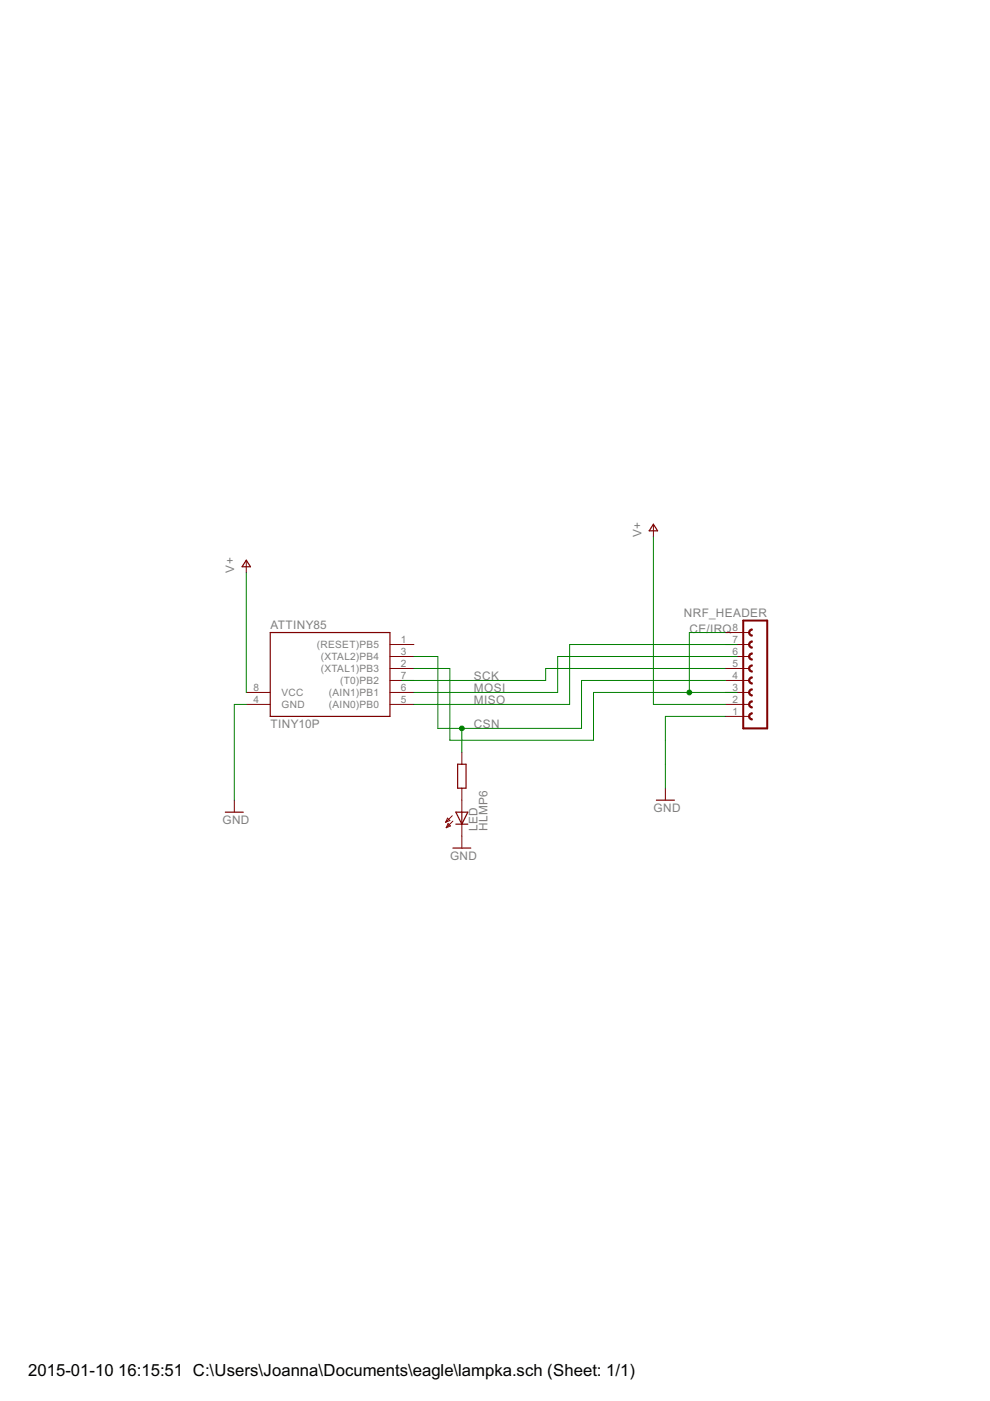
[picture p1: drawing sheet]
<?xml version="1.0" encoding="utf-8"?>
<!DOCTYPE eagle SYSTEM "eagle.dtd">
<eagle version="7.2.0">
<drawing>
<settings>
<setting alwaysvectorfont="no"/>
<setting verticaltext="up"/>
</settings>
<grid distance="0.1" unitdist="inch" unit="inch" style="lines" multiple="1" display="yes" altdistance="0.01" altunitdist="inch" altunit="inch"/>
<schematic xreflabel="%F%N/%S.%C%R" xrefpart="/%S.%C%R">
<libraries>
<library name="atmel">
<symbols>
<symbol name="6-I/O-1">
<wire x1="12.7" y1="-7.62" x2="-12.7" y2="-7.62" width="0.254" layer="94"/>
<wire x1="-12.7" y1="-7.62" x2="-12.7" y2="10.16" width="0.254" layer="94"/>
<wire x1="-12.7" y1="10.16" x2="12.7" y2="10.16" width="0.254" layer="94"/>
<wire x1="12.7" y1="10.16" x2="12.7" y2="-7.62" width="0.254" layer="94"/>
<text x="-12.7" y="10.922" size="1.778" layer="95">&gt;NAME</text>
<text x="-12.7" y="-10.16" size="1.778" layer="96">&gt;VALUE</text>
<pin name="(XTAL2)PB4" x="17.78" y="5.08" length="middle" rot="R180"/>
<pin name="(XTAL1)PB3" x="17.78" y="2.54" length="middle" rot="R180"/>
<pin name="(RESET)PB5" x="17.78" y="7.62" length="middle" rot="R180"/>
<pin name="(T0)PB2" x="17.78" y="0" length="middle" rot="R180"/>
<pin name="(AIN1)PB1" x="17.78" y="-2.54" length="middle" rot="R180"/>
<pin name="(AIN0)PB0" x="17.78" y="-5.08" length="middle" rot="R180"/>
<pin name="VCC" x="-17.78" y="-2.54" length="middle" direction="pwr"/>
<pin name="GND" x="-17.78" y="-5.08" length="middle" direction="pwr"/>
</symbol>
</symbols>
<devicesets>
<deviceset name="TINY10" prefix="IC">
<gates>
<gate name="G$1" symbol="6-I/O-1" x="0" y="0"/>
</gates>
<devices>
<device name="P" package="DIL08">
<connects>
<connect gate="G$1" pin="(AIN0)PB0" pad="5"/>
<connect gate="G$1" pin="(AIN1)PB1" pad="6"/>
<connect gate="G$1" pin="(RESET)PB5" pad="1"/>
<connect gate="G$1" pin="(T0)PB2" pad="7"/>
<connect gate="G$1" pin="(XTAL1)PB3" pad="2"/>
<connect gate="G$1" pin="(XTAL2)PB4" pad="3"/>
<connect gate="G$1" pin="GND" pad="4"/>
<connect gate="G$1" pin="VCC" pad="8"/>
</connects>
<technologies>
<technology name="">
<attribute name="MF" value="" constant="no"/>
<attribute name="MPN" value="" constant="no"/>
<attribute name="OC_FARNELL" value="unknown" constant="no"/>
<attribute name="OC_NEWARK" value="unknown" constant="no"/>
</technology>
</technologies>
</device>
<device name="S" package="SOIC8">
<connects>
<connect gate="G$1" pin="(AIN0)PB0" pad="5"/>
<connect gate="G$1" pin="(AIN1)PB1" pad="6"/>
<connect gate="G$1" pin="(RESET)PB5" pad="1"/>
<connect gate="G$1" pin="(T0)PB2" pad="7"/>
<connect gate="G$1" pin="(XTAL1)PB3" pad="2"/>
<connect gate="G$1" pin="(XTAL2)PB4" pad="3"/>
<connect gate="G$1" pin="GND" pad="4"/>
<connect gate="G$1" pin="VCC" pad="8"/>
</connects>
<technologies>
<technology name="">
<attribute name="MF" value="" constant="no"/>
<attribute name="MPN" value="" constant="no"/>
<attribute name="OC_FARNELL" value="unknown" constant="no"/>
<attribute name="OC_NEWARK" value="unknown" constant="no"/>
</technology>
</technologies>
</device>
</devices>
</deviceset>
</devicesets>
</library>
<library name="supply1">
<symbols>
<symbol name="V+">
<wire x1="0.889" y1="-1.27" x2="0" y2="0.127" width="0.254" layer="94"/>
<wire x1="0" y1="0.127" x2="-0.889" y2="-1.27" width="0.254" layer="94"/>
<wire x1="-0.889" y1="-1.27" x2="0.889" y2="-1.27" width="0.254" layer="94"/>
<text x="-2.54" y="-2.54" size="1.778" layer="96" rot="R90">&gt;VALUE</text>
<pin name="V+" x="0" y="-2.54" visible="off" length="short" direction="sup" rot="R90"/>
</symbol>
<symbol name="GND">
<wire x1="-1.905" y1="0" x2="1.905" y2="0" width="0.254" layer="94"/>
<text x="-2.54" y="-2.54" size="1.778" layer="96">&gt;VALUE</text>
<pin name="GND" x="0" y="2.54" visible="off" length="short" direction="sup" rot="R270"/>
</symbol>
</symbols>
<devicesets>
<deviceset name="V+" prefix="P+">
<gates>
<gate name="1" symbol="V+" x="0" y="0"/>
</gates>
<devices>
<device name="">
<technologies>
<technology name=""/>
</technologies>
</device>
</devices>
</deviceset>
<deviceset name="GND" prefix="GND">
<gates>
<gate name="1" symbol="GND" x="0" y="0"/>
</gates>
<devices>
<device name="">
<technologies>
<technology name=""/>
</technologies>
</device>
</devices>
</deviceset>
</devicesets>
</library>
<library name="con-lsta">
<symbols>
<symbol name="FE08-1">
<wire x1="3.81" y1="-10.16" x2="-1.27" y2="-10.16" width="0.4064" layer="94"/>
<wire x1="1.905" y1="-1.905" x2="1.905" y2="-3.175" width="0.254" layer="94" curve="-180" cap="flat"/>
<wire x1="1.905" y1="-4.445" x2="1.905" y2="-5.715" width="0.254" layer="94" curve="-180" cap="flat"/>
<wire x1="1.905" y1="-6.985" x2="1.905" y2="-8.255" width="0.254" layer="94" curve="-180" cap="flat"/>
<wire x1="1.905" y1="3.175" x2="1.905" y2="1.905" width="0.254" layer="94" curve="-180" cap="flat"/>
<wire x1="1.905" y1="0.635" x2="1.905" y2="-0.635" width="0.254" layer="94" curve="-180" cap="flat"/>
<wire x1="1.905" y1="10.795" x2="1.905" y2="9.525" width="0.254" layer="94" curve="-180" cap="flat"/>
<wire x1="1.905" y1="8.255" x2="1.905" y2="6.985" width="0.254" layer="94" curve="-180" cap="flat"/>
<wire x1="1.905" y1="5.715" x2="1.905" y2="4.445" width="0.254" layer="94" curve="-180" cap="flat"/>
<wire x1="-1.27" y1="12.7" x2="-1.27" y2="-10.16" width="0.4064" layer="94"/>
<wire x1="3.81" y1="-10.16" x2="3.81" y2="12.7" width="0.4064" layer="94"/>
<wire x1="-1.27" y1="12.7" x2="3.81" y2="12.7" width="0.4064" layer="94"/>
<text x="-1.27" y="-12.7" size="1.778" layer="96">&gt;VALUE</text>
<text x="-1.27" y="13.462" size="1.778" layer="95">&gt;NAME</text>
<pin name="1" x="7.62" y="-7.62" visible="pad" length="middle" direction="pas" swaplevel="1" rot="R180"/>
<pin name="2" x="7.62" y="-5.08" visible="pad" length="middle" direction="pas" swaplevel="1" rot="R180"/>
<pin name="3" x="7.62" y="-2.54" visible="pad" length="middle" direction="pas" swaplevel="1" rot="R180"/>
<pin name="4" x="7.62" y="0" visible="pad" length="middle" direction="pas" swaplevel="1" rot="R180"/>
<pin name="5" x="7.62" y="2.54" visible="pad" length="middle" direction="pas" swaplevel="1" rot="R180"/>
<pin name="6" x="7.62" y="5.08" visible="pad" length="middle" direction="pas" swaplevel="1" rot="R180"/>
<pin name="7" x="7.62" y="7.62" visible="pad" length="middle" direction="pas" swaplevel="1" rot="R180"/>
<pin name="8" x="7.62" y="10.16" visible="pad" length="middle" direction="pas" swaplevel="1" rot="R180"/>
</symbol>
</symbols>
<devicesets>
<deviceset name="FE08-1" prefix="SV" uservalue="yes">
<gates>
<gate name="G$1" symbol="FE08-1" x="0" y="0"/>
</gates>
<devices>
<device name="" package="FE08">
<connects>
<connect gate="G$1" pin="1" pad="1"/>
<connect gate="G$1" pin="2" pad="2"/>
<connect gate="G$1" pin="3" pad="3"/>
<connect gate="G$1" pin="4" pad="4"/>
<connect gate="G$1" pin="5" pad="5"/>
<connect gate="G$1" pin="6" pad="6"/>
<connect gate="G$1" pin="7" pad="7"/>
<connect gate="G$1" pin="8" pad="8"/>
</connects>
<technologies>
<technology name="">
<attribute name="MF" value="" constant="no"/>
<attribute name="MPN" value="" constant="no"/>
<attribute name="OC_FARNELL" value="unknown" constant="no"/>
<attribute name="OC_NEWARK" value="unknown" constant="no"/>
</technology>
</technologies>
</device>
</devices>
</deviceset>
</devicesets>
</library>
<library name="display-hp">
<symbols>
<symbol name="LED">
<wire x1="1.27" y1="2.54" x2="0" y2="0" width="0.254" layer="94"/>
<wire x1="0" y1="0" x2="-1.27" y2="2.54" width="0.254" layer="94"/>
<wire x1="1.27" y1="0" x2="0" y2="0" width="0.254" layer="94"/>
<wire x1="0" y1="0" x2="-1.27" y2="0" width="0.254" layer="94"/>
<wire x1="1.27" y1="2.54" x2="0" y2="2.54" width="0.254" layer="94"/>
<wire x1="0" y1="5.08" x2="0" y2="2.54" width="0.1524" layer="94"/>
<wire x1="0" y1="2.54" x2="-1.27" y2="2.54" width="0.254" layer="94"/>
<wire x1="0" y1="2.54" x2="0" y2="0" width="0.254" layer="94"/>
<wire x1="-2.032" y1="1.778" x2="-3.429" y2="0.381" width="0.1524" layer="94"/>
<wire x1="-3.429" y1="0.381" x2="-2.54" y2="0.762" width="0.1524" layer="94"/>
<wire x1="-2.54" y1="0.762" x2="-3.048" y2="1.27" width="0.1524" layer="94"/>
<wire x1="-3.048" y1="1.27" x2="-3.429" y2="0.381" width="0.1524" layer="94"/>
<wire x1="-3.302" y1="-0.762" x2="-2.413" y2="-0.381" width="0.1524" layer="94"/>
<wire x1="-2.413" y1="-0.381" x2="-2.921" y2="0.127" width="0.1524" layer="94"/>
<wire x1="-2.921" y1="0.127" x2="-3.302" y2="-0.762" width="0.1524" layer="94"/>
<wire x1="-1.905" y1="0.635" x2="-3.302" y2="-0.762" width="0.1524" layer="94"/>
<text x="3.302" y="-1.524" size="1.778" layer="95" rot="R90">&gt;NAME</text>
<text x="5.461" y="-1.524" size="1.778" layer="96" rot="R90">&gt;VALUE</text>
<pin name="K" x="0" y="-2.54" visible="off" length="short" direction="pas" rot="R90"/>
<pin name="A" x="0" y="5.08" visible="off" length="point" direction="pas" rot="R270"/>
</symbol>
</symbols>
<devicesets>
<deviceset name="HLMP6" prefix="D">
<gates>
<gate name="A" symbol="LED" x="0" y="0"/>
</gates>
<devices>
<device name="" package="HLMP6">
<connects>
<connect gate="A" pin="A" pad="A"/>
<connect gate="A" pin="K" pad="K"/>
</connects>
<technologies>
<technology name="">
<attribute name="MF" value="AGILENT TECHNOLOGIES" constant="no"/>
<attribute name="MPN" value="HLMP-6500" constant="no"/>
<attribute name="OC_FARNELL" value="1652490" constant="no"/>
<attribute name="OC_NEWARK" value="40K0088" constant="no"/>
</technology>
</technologies>
</device>
</devices>
</deviceset>
</devicesets>
</library>
<library name="docu-dummy">
<symbols>
<symbol name="RESISTOR">
<wire x1="-2.54" y1="-0.889" x2="2.54" y2="-0.889" width="0.254" layer="94"/>
<wire x1="2.54" y1="0.889" x2="-2.54" y2="0.889" width="0.254" layer="94"/>
<wire x1="2.54" y1="-0.889" x2="2.54" y2="0" width="0.254" layer="94"/>
<wire x1="2.54" y1="0" x2="2.54" y2="0.889" width="0.254" layer="94"/>
<wire x1="-2.54" y1="-0.889" x2="-2.54" y2="0" width="0.254" layer="94"/>
<wire x1="-2.54" y1="0" x2="-2.54" y2="0.889" width="0.254" layer="94"/>
<wire x1="-5.08" y1="0" x2="-2.54" y2="0" width="0.1524" layer="94"/>
<wire x1="2.54" y1="0" x2="5.08" y2="0" width="0.1524" layer="94"/>
</symbol>
</symbols>
<devicesets>
<deviceset name="R" prefix="R">
<gates>
<gate name="G$1" symbol="RESISTOR" x="0" y="0"/>
</gates>
<devices>
<device name="">
<technologies>
<technology name=""/>
</technologies>
</device>
</devices>
</deviceset>
</devicesets>
</library>
</libraries>
<attributes>
</attributes>
<variantdefs>
</variantdefs>
<classes>
<class number="0" name="default" width="0" drill="0">
</class>
</classes>
<parts>
<part name="ATTINY85" library="atmel" deviceset="TINY10" device="P"/>
<part name="P+1" library="supply1" deviceset="V+" device=""/>
<part name="GND1" library="supply1" deviceset="GND" device=""/>
<part name="P+2" library="supply1" deviceset="V+" device=""/>
<part name="NRF_HEADER" library="con-lsta" deviceset="FE08-1" device=""/>
<part name="GND2" library="supply1" deviceset="GND" device=""/>
<part name="LED" library="display-hp" deviceset="HLMP6" device=""/>
<part name="GND3" library="supply1" deviceset="GND" device=""/>
<part name="R1" library="docu-dummy" deviceset="R" device=""/>
</parts>
<sheets>
<sheet>
<plain>
</plain>
<instances>
<instance part="ATTINY85" gate="G$1" x="-22.86" y="58.42"/>
<instance part="P+1" gate="1" x="-40.64" y="83.82"/>
<instance part="GND1" gate="1" x="-43.18" y="30.48"/>
<instance part="P+2" gate="1" x="45.72" y="91.44"/>
<instance part="NRF_HEADER" gate="G$1" x="68.58" y="58.42" rot="MR0"/>
<instance part="GND2" gate="1" x="48.26" y="33.02"/>
<instance part="LED" gate="A" x="5.08" y="27.94"/>
<instance part="GND3" gate="1" x="5.08" y="22.86"/>
<instance part="R1" gate="G$1" x="5.08" y="38.1" rot="R90"/>
</instances>
<busses>
</busses>
<nets>
<net name="V+" class="0">
<segment>
<pinref part="ATTINY85" gate="G$1" pin="VCC"/>
<pinref part="P+1" gate="1" pin="V+"/>
<wire x1="-40.64" y1="55.88" x2="-40.64" y2="81.28" width="0.1524" layer="91"/>
</segment>
<segment>
<pinref part="NRF_HEADER" gate="G$1" pin="2"/>
<wire x1="60.96" y1="53.34" x2="45.72" y2="53.34" width="0.1524" layer="91"/>
<pinref part="P+2" gate="1" pin="V+"/>
<wire x1="45.72" y1="53.34" x2="45.72" y2="88.9" width="0.1524" layer="91"/>
</segment>
</net>
<net name="GND" class="0">
<segment>
<pinref part="GND1" gate="1" pin="GND"/>
<wire x1="-43.18" y1="33.02" x2="-43.18" y2="53.34" width="0.1524" layer="91"/>
<pinref part="ATTINY85" gate="G$1" pin="GND"/>
<wire x1="-43.18" y1="53.34" x2="-40.64" y2="53.34" width="0.1524" layer="91"/>
</segment>
<segment>
<pinref part="GND2" gate="1" pin="GND"/>
<wire x1="48.26" y1="35.56" x2="48.26" y2="40.64" width="0.1524" layer="91"/>
<pinref part="NRF_HEADER" gate="G$1" pin="1"/>
<wire x1="48.26" y1="40.64" x2="48.26" y2="45.72" width="0.1524" layer="91"/>
<wire x1="60.96" y1="50.8" x2="48.26" y2="50.8" width="0.1524" layer="91"/>
<wire x1="48.26" y1="50.8" x2="48.26" y2="45.72" width="0.1524" layer="91"/>
</segment>
<segment>
<pinref part="LED" gate="A" pin="K"/>
<pinref part="GND3" gate="1" pin="GND"/>
</segment>
</net>
<net name="MOSI" class="0">
<segment>
<pinref part="ATTINY85" gate="G$1" pin="(AIN1)PB1"/>
<wire x1="25.4" y1="55.88" x2="-5.08" y2="55.88" width="0.1524" layer="91"/>
<wire x1="25.4" y1="63.5" x2="25.4" y2="55.88" width="0.1524" layer="91"/>
<wire x1="25.4" y1="63.5" x2="63.5" y2="63.5" width="0.1524" layer="91"/>
<label x="7.62" y="55.88" size="1.778" layer="95"/>
</segment>
</net>
<net name="MISO" class="0">
<segment>
<pinref part="ATTINY85" gate="G$1" pin="(AIN0)PB0"/>
<wire x1="-5.08" y1="53.34" x2="27.94" y2="53.34" width="0.1524" layer="91"/>
<wire x1="27.94" y1="53.34" x2="27.94" y2="66.04" width="0.1524" layer="91"/>
<wire x1="27.94" y1="66.04" x2="63.5" y2="66.04" width="0.1524" layer="91"/>
<label x="7.62" y="53.34" size="1.778" layer="95"/>
</segment>
</net>
<net name="CE/IRQ" class="0">
<segment>
<pinref part="NRF_HEADER" gate="G$1" pin="8"/>
<wire x1="60.96" y1="68.58" x2="53.34" y2="68.58" width="0.1524" layer="91"/>
<wire x1="53.34" y1="68.58" x2="53.34" y2="55.88" width="0.1524" layer="91"/>
<wire x1="53.34" y1="55.88" x2="63.5" y2="55.88" width="0.1524" layer="91"/>
<label x="53.34" y="68.58" size="1.778" layer="95"/>
<wire x1="53.34" y1="55.88" x2="33.02" y2="55.88" width="0.1524" layer="91"/>
<wire x1="33.02" y1="55.88" x2="33.02" y2="45.72" width="0.1524" layer="91"/>
<wire x1="33.02" y1="45.72" x2="2.54" y2="45.72" width="0.1524" layer="91"/>
<wire x1="2.54" y1="45.72" x2="2.54" y2="60.96" width="0.1524" layer="91"/>
<pinref part="ATTINY85" gate="G$1" pin="(XTAL1)PB3"/>
<wire x1="2.54" y1="60.96" x2="-5.08" y2="60.96" width="0.1524" layer="91"/>
<junction x="53.34" y="55.88"/>
</segment>
</net>
<net name="SCK" class="0">
<segment>
<pinref part="NRF_HEADER" gate="G$1" pin="5"/>
<wire x1="60.96" y1="60.96" x2="22.86" y2="60.96" width="0.1524" layer="91"/>
<wire x1="22.86" y1="60.96" x2="22.86" y2="58.42" width="0.1524" layer="91"/>
<wire x1="22.86" y1="58.42" x2="-7.62" y2="58.42" width="0.1524" layer="91"/>
<label x="7.62" y="58.42" size="1.778" layer="95"/>
</segment>
</net>
<net name="CSN" class="0">
<segment>
<pinref part="NRF_HEADER" gate="G$1" pin="4"/>
<wire x1="60.96" y1="58.42" x2="30.48" y2="58.42" width="0.1524" layer="91"/>
<wire x1="30.48" y1="58.42" x2="30.48" y2="48.26" width="0.1524" layer="91"/>
<wire x1="30.48" y1="48.26" x2="5.08" y2="48.26" width="0.1524" layer="91"/>
<wire x1="5.08" y1="48.26" x2="0" y2="48.26" width="0.1524" layer="91"/>
<wire x1="0" y1="48.26" x2="0" y2="63.5" width="0.1524" layer="91"/>
<pinref part="ATTINY85" gate="G$1" pin="(XTAL2)PB4"/>
<wire x1="0" y1="63.5" x2="-5.08" y2="63.5" width="0.1524" layer="91"/>
<label x="7.62" y="48.26" size="1.778" layer="95"/>
<wire x1="5.08" y1="43.18" x2="5.08" y2="48.26" width="0.1524" layer="91"/>
<junction x="5.08" y="48.26"/>
</segment>
</net>
</nets>
</sheet>
</sheets>
</schematic>
</drawing>
</eagle>
